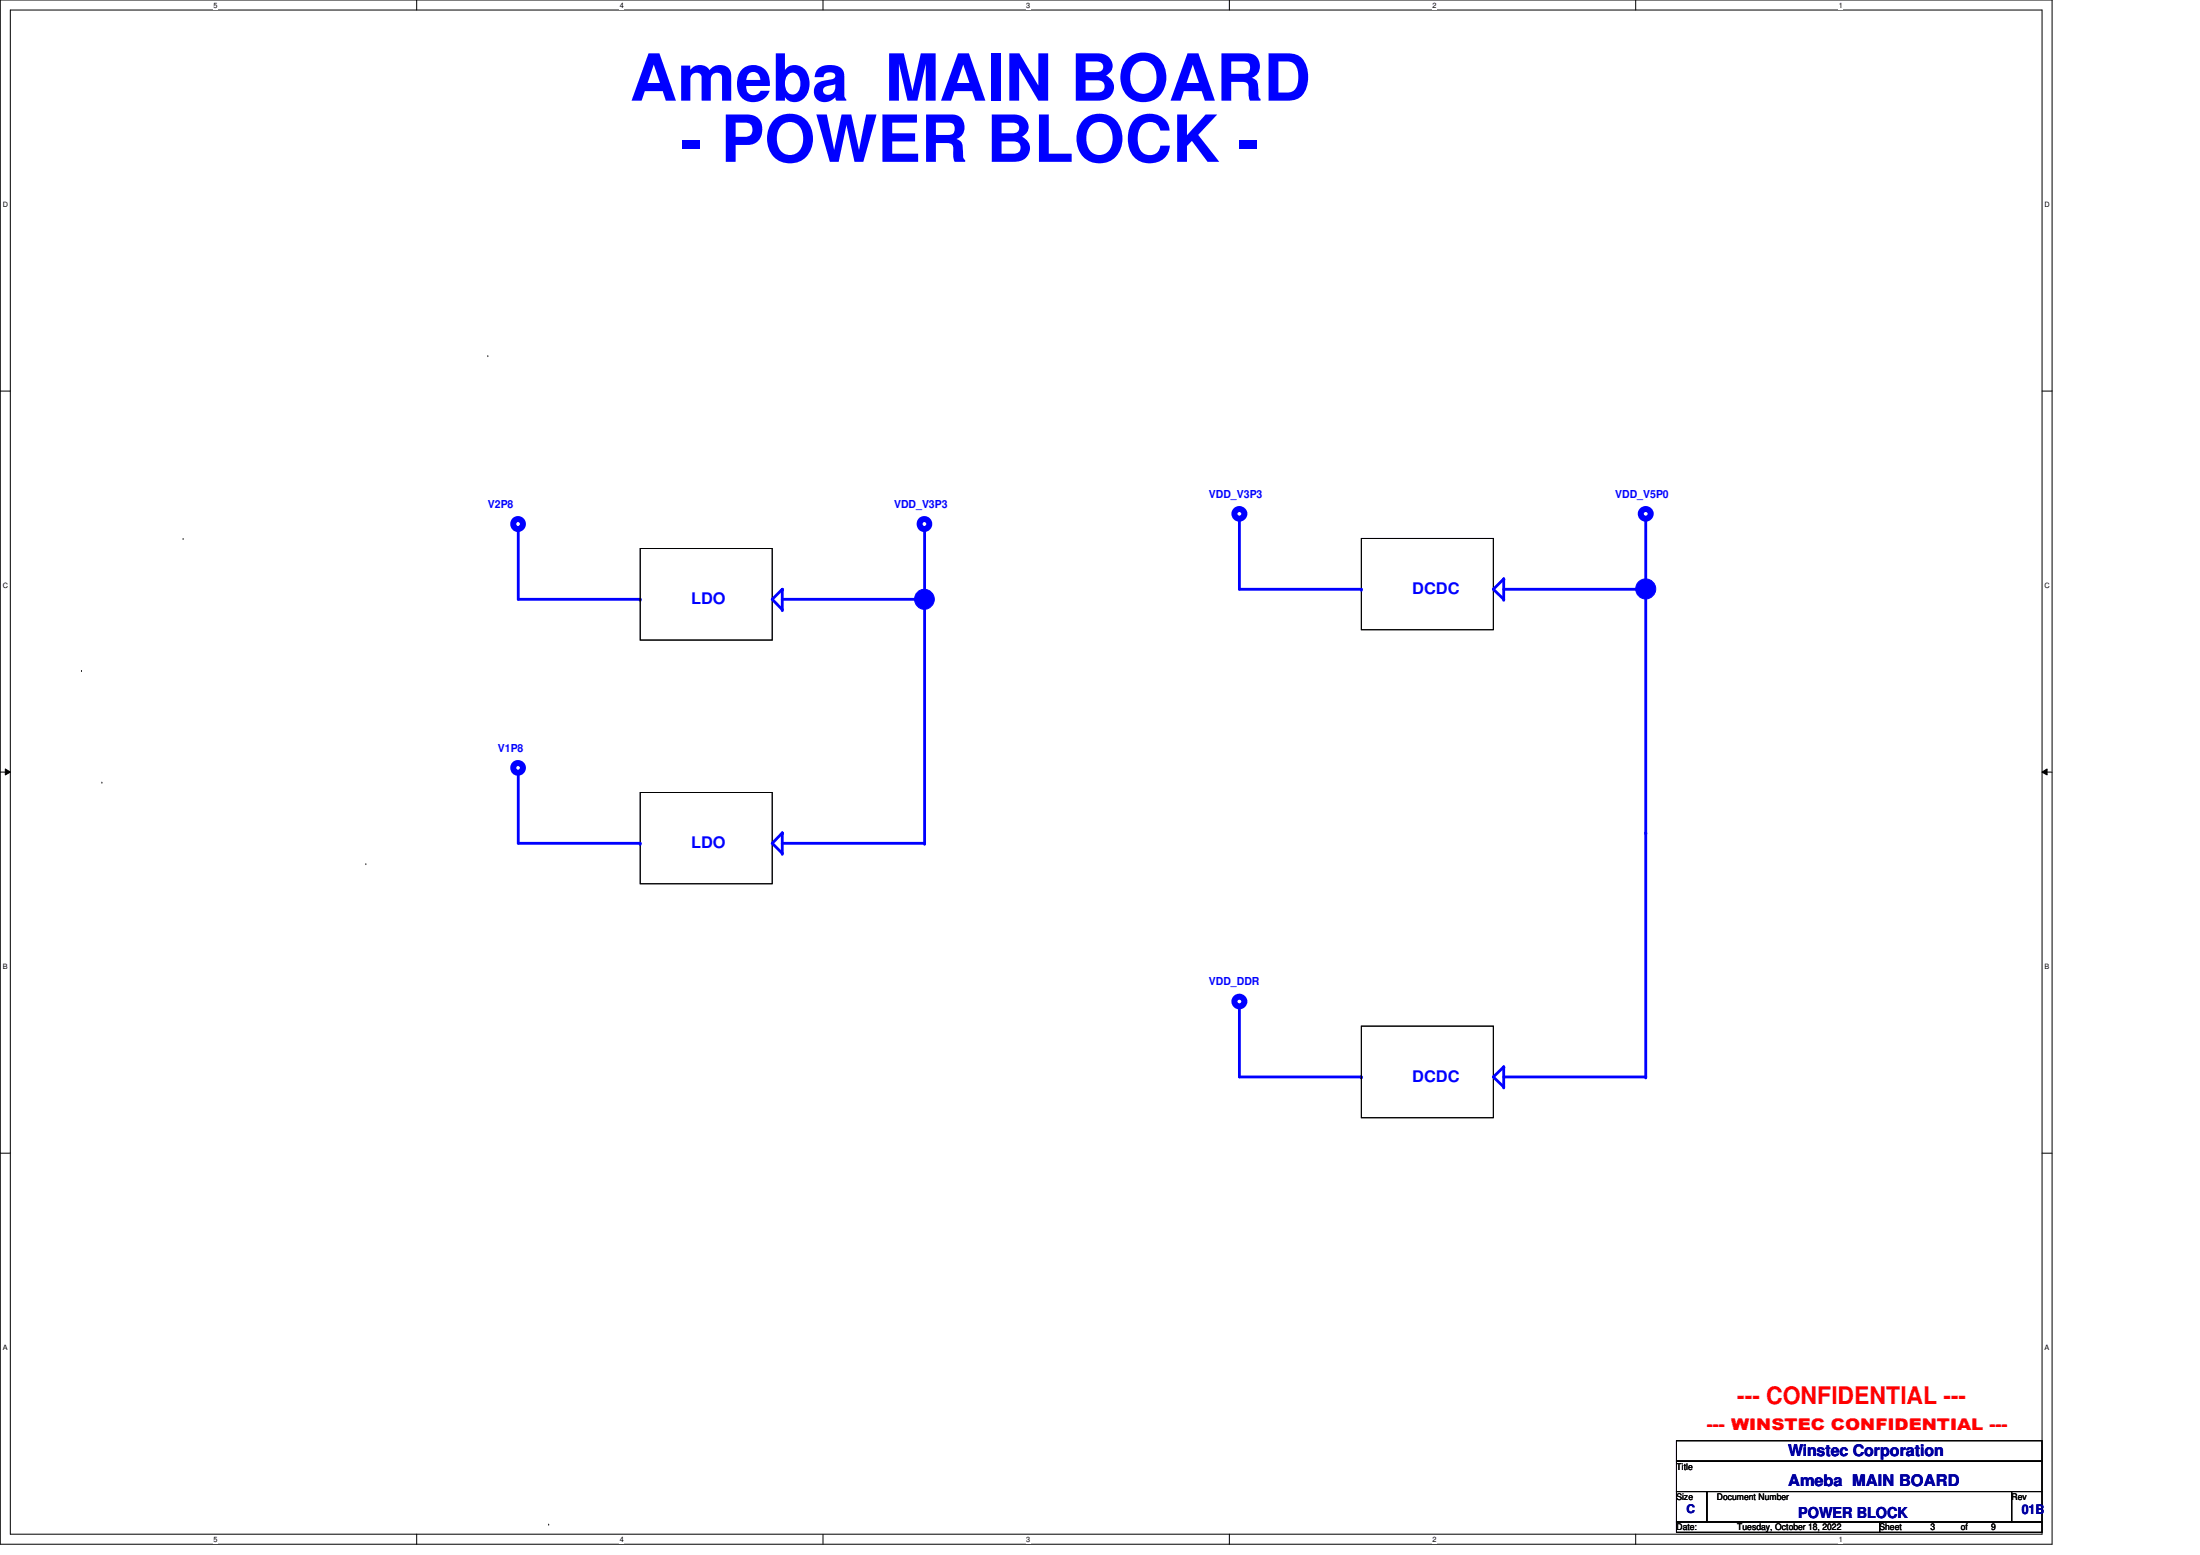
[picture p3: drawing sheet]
<svg xmlns="http://www.w3.org/2000/svg" width="297mm" height="210mm" viewBox="0 0 297 210" stroke-linecap="round" stroke-linejoin="round" font-family="sans-serif">
<path d="M0 0h277.1v208.4h-277.1zM1.4 1.4h274.3v205.7h-274.3z" fill="none" stroke="#000" stroke-width=".14"/>
<g fill="#fff">
<path d="M28.8 .1h.6v1.1h-.6z"/>
<path d="M28.8 207.2h.6v1.1h-.6z"/>
</g>
<path d="M56.3 0v1.4M56.3 207.1v1.3" fill="none" stroke="#000" stroke-width=".14"/>
<g fill="#fff">
<path d="M83.7 .1h.5v1.1h-.5z"/>
<path d="M83.7 207.2h.5v1.1h-.5z"/>
</g>
<path d="M111.1 0v1.4M111.1 207.1v1.3" fill="none" stroke="#000" stroke-width=".14"/>
<g fill="#fff">
<path d="M138.6 .1h.5v1.1h-.5z"/>
<path d="M138.6 207.2h.5v1.1h-.5z"/>
</g>
<path d="M166 0v1.4M166 207.1v1.3" fill="none" stroke="#000" stroke-width=".14"/>
<g fill="#fff">
<path d="M193.4 .1h.6v1.1h-.6z"/>
<path d="M193.4 207.2h.6v1.1h-.6z"/>
</g>
<path d="M220.8 0v1.4M220.8 207.1v1.3" fill="none" stroke="#000" stroke-width=".14"/>
<g fill="#fff">
<path d="M248.3 .1h.5v1.1h-.5z"/>
<path d="M248.3 207.2h.5v1.1h-.5z"/>
<path d="M.4 27.1h.7v1.1h-.7z"/>
<path d="M276.1 27.1h.7v1.1h-.7z"/>
<path d="M.4 78.5h.7v1.1h-.7z"/>
<path d="M276.1 78.5h.7v1.1h-.7z"/>
</g>
<path d="M0 52.8h1.4M275.7 52.8h1.4" fill="none" stroke="#000" stroke-width=".14"/>
<g fill="#fff">
<path d="M.4 129.9h.6v1.1h-.6z"/>
<path d="M276.1 129.9h.6v1.1h-.6z"/>
</g>
<path d="M0 104.2h1.4M.7 103.8l.7 .4-.7 .4zM275.7 104.2l.7-.4v.8zM275.7 104.2h1.4" fill="none" stroke="#000" stroke-width=".14"/>
<path d="M.7 103.8l.7 .4-.7 .4zM275.7 104.2l.7-.4v.8z" fill="#000"/>
<g fill="#fff">
<path d="M.4 181.4h.6v1.1h-.6z"/>
<path d="M276.1 181.4h.6v1.1h-.6z"/>
</g>
<path d="M65.9 48h.1M24.7 72.7h.1M183.8 72.7h17.8v12.3h-17.8zM11 90.5h.1M13.8 105.6h.1M49.4 116.6h.1M0 155.7h1.4M275.7 155.7h1.4M74.1 205.7h.1" fill="none" stroke="#000" stroke-width=".14"/>
<path d="M203 79.5h19.2" fill="none" stroke="#00f" stroke-width=".38"/>
<circle cx="222.2" cy="79.5" r=".19" fill="#00f"/>
<path d="M203 78.1v2.8" fill="none" stroke="#00f" stroke-width=".38"/>
<circle cx="203" cy="78.1" r=".19" fill="#00f"/>
<path d="M183.8 72.7h17.8v12.3h-17.8z" fill="none" stroke="#000" stroke-width=".14"/>
<path d="M203 78.1l-1.4 1.4" fill="none" stroke="#00f" stroke-width=".38"/>
<circle cx="203" cy="78.1" r=".19" fill="#00f"/>
<path d="M201.6 79.5l1.4 1.4" fill="none" stroke="#00f" stroke-width=".38"/>
<circle cx="203" cy="80.9" r=".19" fill="#00f"/>
<path d="M167.3 79.5h16.5" fill="none" stroke="#00f" stroke-width=".38"/>
<circle cx="183.8" cy="79.5" r=".19" fill="#00f"/>
<path d="M167.3 69.9v9.6" fill="none" stroke="#00f" stroke-width=".38"/>
<circle cx="167.3" cy="69.9" r=".19" fill="#00f"/>
<circle cx="167.3" cy="69.4" r=".67" fill="none" stroke="#00f" stroke-width=".8"/>
<path d="M222.2 69.9v9.6" fill="none" stroke="#00f" stroke-width=".38"/>
<circle cx="222.2" cy="69.9" r=".19" fill="#00f"/>
<circle cx="222.2" cy="69.4" r=".67" fill="none" stroke="#00f" stroke-width=".8"/>
<circle cx="222.2" cy="79.5" r="1.35" fill="#00f"/>
<circle cx="222.2" cy="79.5" r="1.35" fill="none" stroke="#00f" stroke-width=".14"/>
<path d="M222.2 79.5v32.9" fill="none" stroke="#00f" stroke-width=".38"/>
<circle cx="222.2" cy="79.5" r=".19" fill="#00f"/>
<path d="M167.3 145.4h16.5" fill="none" stroke="#00f" stroke-width=".38"/>
<circle cx="183.8" cy="145.4" r=".19" fill="#00f"/>
<path d="M203 145.4h19.2" fill="none" stroke="#00f" stroke-width=".38"/>
<circle cx="222.2" cy="145.4" r=".19" fill="#00f"/>
<path d="M183.8 138.5h17.8v12.4h-17.8z" fill="none" stroke="#000" stroke-width=".14"/>
<path d="M167.3 135.8v9.6" fill="none" stroke="#00f" stroke-width=".38"/>
<circle cx="167.3" cy="135.8" r=".19" fill="#00f"/>
<path d="M222.2 112.4v33" fill="none" stroke="#00f" stroke-width=".38"/>
<circle cx="222.2" cy="112.4" r=".19" fill="#00f"/>
<circle cx="167.3" cy="135.2" r=".67" fill="none" stroke="#00f" stroke-width=".8"/>
<path d="M201.6 145.4l1.4 1.3" fill="none" stroke="#00f" stroke-width=".38"/>
<circle cx="203" cy="146.7" r=".19" fill="#00f"/>
<path d="M203 144l-1.4 1.4" fill="none" stroke="#00f" stroke-width=".38"/>
<circle cx="203" cy="144" r=".19" fill="#00f"/>
<path d="M203 144v2.7" fill="none" stroke="#00f" stroke-width=".38"/>
<circle cx="203" cy="144" r=".19" fill="#00f"/>
<path d="M70 80.9h16.4" fill="none" stroke="#00f" stroke-width=".38"/>
<circle cx="86.4" cy="80.9" r=".19" fill="#00f"/>
<path d="M105.6 80.9h19.2" fill="none" stroke="#00f" stroke-width=".38"/>
<circle cx="124.8" cy="80.9" r=".19" fill="#00f"/>
<path d="M70 71.3v9.6" fill="none" stroke="#00f" stroke-width=".38"/>
<circle cx="70" cy="71.3" r=".19" fill="#00f"/>
<path d="M124.8 71.3v9.6" fill="none" stroke="#00f" stroke-width=".38"/>
<circle cx="124.8" cy="71.3" r=".19" fill="#00f"/>
<path d="M86.4 74h17.9v12.4h-17.9zM86.4 107h17.9v12.3h-17.9z" fill="none" stroke="#000" stroke-width=".14"/>
<path d="M70 113.8h16.4" fill="none" stroke="#00f" stroke-width=".38"/>
<circle cx="86.4" cy="113.8" r=".19" fill="#00f"/>
<path d="M105.6 113.8h19.2" fill="none" stroke="#00f" stroke-width=".38"/>
<circle cx="124.8" cy="113.8" r=".19" fill="#00f"/>
<g fill="none" stroke="#00f" stroke-width=".8">
<circle cx="69.9" cy="70.7" r=".67"/>
<circle cx="124.8" cy="70.7" r=".67"/>
</g>
<path d="M104.3 80.9l1.3 1.4" fill="none" stroke="#00f" stroke-width=".38"/>
<circle cx="105.6" cy="82.3" r=".19" fill="#00f"/>
<path d="M105.6 79.5l-1.3 1.4" fill="none" stroke="#00f" stroke-width=".38"/>
<circle cx="105.6" cy="79.5" r=".19" fill="#00f"/>
<path d="M105.6 79.5v2.8" fill="none" stroke="#00f" stroke-width=".38"/>
<circle cx="105.6" cy="79.5" r=".19" fill="#00f"/>
<circle cx="124.8" cy="80.9" r="1.35" fill="#00f"/>
<circle cx="124.8" cy="80.9" r="1.35" fill="none" stroke="#00f" stroke-width=".14"/>
<path d="M70 104.2v9.6" fill="none" stroke="#00f" stroke-width=".38"/>
<circle cx="70" cy="104.2" r=".19" fill="#00f"/>
<path d="M124.8 80.9v32.9" fill="none" stroke="#00f" stroke-width=".38"/>
<circle cx="124.8" cy="80.9" r=".19" fill="#00f"/>
<circle cx="69.9" cy="103.7" r=".66" fill="none" stroke="#00f" stroke-width=".8"/>
<path d="M104.3 113.8l1.3 1.4" fill="none" stroke="#00f" stroke-width=".38"/>
<circle cx="105.6" cy="115.2" r=".19" fill="#00f"/>
<path d="M105.6 112.4l-1.3 1.4" fill="none" stroke="#00f" stroke-width=".38"/>
<circle cx="105.6" cy="112.4" r=".19" fill="#00f"/>
<path d="M105.6 112.4v2.8" fill="none" stroke="#00f" stroke-width=".38"/>
<circle cx="105.6" cy="112.4" r=".19" fill="#00f"/>
<path d="M226.4 194.5h49.3v2.7h-49.3zM226.4 197.2h49.3v4.1h-49.3zM226.4 201.3h4.1v4.1h-4.1zM226.4 205.4h27.4v1.4h-27.4zM230.5 201.3h41.1v4.1h-41.1zM253.8 205.4h21.9v1.4h-21.9zM271.6 201.3h4.1v4.1h-4.1z" fill="none" stroke="#000" stroke-width=".14"/>
<g font-size="8.8" fill="#00f">
<text x="85" y="13.6">Ameba MAIN BOARD</text>
<text x="91.9" y="21.8">- POWER BLOCK -</text>
</g>
<text font-size="3.3" fill="#f00" x="234.6" y="189.5">--- CONFIDENTIAL ---</text>
<g font-size="2.2" fill="#00f">
<text x="93.3" y="81.6">LDO</text>
<text x="190.7" y="80.2">DCDC</text>
<text x="93.3" y="114.5">LDO</text>
<text x="190.7" y="146">DCDC</text>
</g>
<text font-size="2.2" fill="#f00" x="230.5" y="193">--- WINSTEC CONFIDENTIAL ---</text>
<g font-size="2.2" fill="#0000a0">
<text x="241.4" y="196.5">Winstec Corporation</text>
<text x="241.4" y="200.6">Ameba MAIN BOARD</text>
</g>
<text font-size="2" fill="#0000a0" x="242.8" y="204.9">POWER BLOCK</text>
<text font-size="1.8" fill="#0000a0" x="273" y="204.3">01B</text>
<text font-size="1.6" fill="#0000a0" x="227.7" y="204.2">C</text>
<g font-size="1.5" fill="#00f">
<text x="65.9" y="68.5">V2P8</text>
<text x="120.7" y="68.5">VDD_V3P3</text>
<text x="163.2" y="67.2">VDD_V3P3</text>
<text x="218.1" y="67.2">VDD_V5P0</text>
<text x="67.2" y="101.5">V1P8</text>
<text x="163.2" y="133">VDD_DDR</text>
</g>
<g font-size="1.2">
<text x="226.4" y="198.4">Title</text>
<text x="226.4" y="202.5">Size</text>
<text x="231.8" y="202.5">Document Number</text>
<text x="271.6" y="202.5">Rev</text>
<text x="226.4" y="206.6">Date:</text>
<text x="234.6" y="206.6">Tuesday, October 18, 2022</text>
<text x="253.8" y="206.6">Sheet</text>
<text x="260.6" y="206.6">3</text>
<text x="264.7" y="206.6">of</text>
<text x="268.9" y="206.6">9</text>
</g>
<g font-size="1">
<text x="28.8" y="1">5</text>
<text x="83.7" y="1">4</text>
<text x="138.6" y="1">3</text>
<text x="193.4" y="1">2</text>
<text x="248.3" y="1">1</text>
<text x=".4" y="27.9">D</text>
<text x="276.1" y="27.9">D</text>
<text x=".4" y="79.4">C</text>
<text x="276.1" y="79.4">C</text>
<text x=".4" y="130.8">B</text>
<text x="276.1" y="130.8">B</text>
<text x=".4" y="182.2">A</text>
<text x="276.1" y="182.2">A</text>
<text x="28.8" y="208.1">5</text>
<text x="83.7" y="208.1">4</text>
<text x="138.6" y="208.1">3</text>
<text x="193.4" y="208.1">2</text>
<text x="248.3" y="208.1">1</text>
</g>
</svg>
